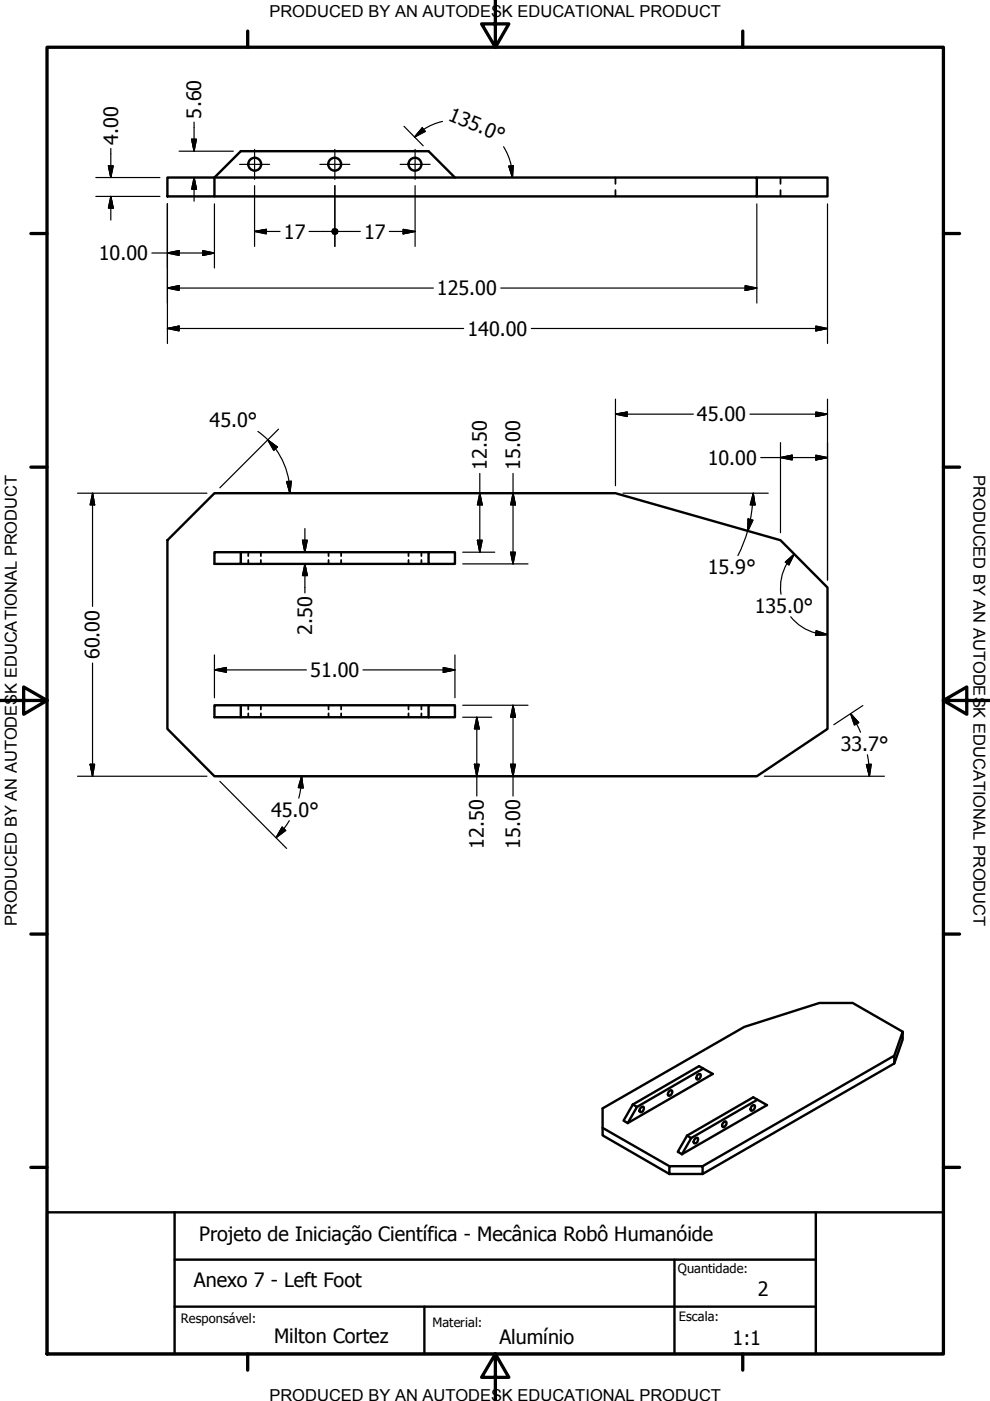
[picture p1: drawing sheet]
<svg xmlns="http://www.w3.org/2000/svg" width="210mm" height="297mm" viewBox="0 0 210 297" stroke-linecap="round" stroke-linejoin="round" font-family="sans-serif">
<!-- layer: Visible (ANSI) -->
<g fill="none" stroke="#000" stroke-width=".51">
<path d="M35.5 37.6h10v4h-10zM96.5 37.6l-5.6-5.5h-39.8l-5.6 5.5h115v4h-115M160.5 37.6h15v4h-15M45.5 117.1h5.6v2.5h-5.6zM45.5 104.6h85l35 9.9 10 10.1v29.9l-15 10.1h-115l-10-10.1v-40zM51.1 119.6h39.8M51.1 117.1h39.8M90.9 117.1h5.6v2.5h-5.6zM45.5 149.5h5.6v2.6h-5.6zM51.1 152.1h39.8M51.1 149.5h39.8M90.9 149.5h5.6v2.6h-5.6z"/>
<path d="M191.4 218.7l-10.6-6.1h-7.1l-15.9 5.1-30 17.3v5.7l14.1 8.2M127.8 239.1l14.1 8.2M134.2 234.2l14-8.2 2.9 1.7-18 10.4M134.2 234.2l.9 .5-2 3.4M134.2 234.2l-2 3.4 .9 .5M135.8 234.9l.5-.3a.67 .67 0 0 1 .1 .8 .67 .67 0 0 1-.8 .3v-.5zM141.9 231.4l.4-.3 .2 .2a.75 .75 0 0 1-.8 1v-.6zM147.8 228l.3-.2h.4a.71 .71 0 0 1-.1 .7 .71 .71 0 0 1-.7 .3zM149.1 226.6l-14 8.1M153.4 238l.4-.3a.67 .67 0 0 1 .1 .9 .67 .67 0 0 1-.7 .3v-.6zM159.3 234.6l.3-.2h.4a.78 .78 0 0 1-.8 1zM160.6 233.2l-14 8.1"/>
<path d="M189.6 223.8l1.8-5.1v1.7l-1.8 5.1M141.9 247.3h7.1v1.6h-7.1zM145.7 240.8l14-8.2 2.9 1.7-18 10.4M145.7 240.8l.9 .5-2 3.4M145.7 240.8l-2 3.4 .9 .5M147.3 241.5l.5-.3a.71 .71 0 0 1 .1 .8 .71 .71 0 0 1-.8 .4v-.6zM149 247.3l40.6-23.5v1.7l-40.6 23.4"/>
<circle cx="54" cy="34.8" r="1.37"/>
<circle cx="71" cy="34.8" r="1.37"/>
<circle cx="88" cy="34.8" r="1.37"/>
</g>
<!-- layer: Hidden (ANSI) -->
<g fill="none" stroke="#000" stroke-width=".38">
<path d="M130.5 37.6v1.4M165.5 37.6v1.4M130.5 40.3v1.3M165.5 40.3v1.3M52.6 117.1v.8M52.6 118.7v.9M55.3 117.1v.8M55.3 118.7v.9M69.7 117.1v.8M69.7 118.7v.9M72.3 117.1v.8M72.3 118.7v.9"/>
<path d="M86.6 117.1v.8M86.6 118.7v.9M89.3 117.1v.8M89.3 118.7v.9M52.6 149.5v.9M52.6 151.2v.9M55.3 149.5v.9M55.3 151.2v.9M69.7 149.5v.9M69.7 151.2v.9M72.3 149.5v.9M72.3 151.2v.9"/>
<path d="M86.6 149.5v.9M86.6 151.2v.9M89.3 149.5v.9M89.3 151.2v.9"/>
</g>
<!-- layer: Border (ANSI) -->
<g fill="none" stroke="#000" stroke-width=".7">
<path d="M10 10h190v277.1h-190zM52.5 6.6v3.4M105 0v10l-2.9-4.9h5.8l-2.9 4.9M157.5 6.6v3.4M6.5 49.5h3.5M200 49.5h3.5M6.5 99h3.5M200 99h3.5M0 148.5h10l-5-2.8v5.7l5-2.9M200 148.5l5 2.9v-5.7l-5 2.8h10M6.5 198h3.5M200 198h3.5"/>
<path d="M6.5 247.5h3.5M200 247.5h3.5M52.5 287.1v3.4M105 287.1l2.9 4.9h-5.8l2.9-4.9v9.9M157.5 287.1v3.4"/>
</g>
<!-- layer: Title (ANSI) -->
<path d="M10 257h190v30.1h-190zM37 257v30.1M173 257v30.1M37 277h136M37 267.1h136M90 277v10.1M143 267.1v20" fill="none" stroke="#000" stroke-width=".51"/>
<!-- layer: Dimension (ANSI) -->
<g fill="none" stroke="#000" stroke-width=".25">
<path d="M20.3 37.6h13.6M23 35.2h1l-.5 2.4zM23.5 31.5v6.1M38 32.1h11.5M40.6 29.5h1.1l-.6 2.6zM41.1 37.6l.6 2.5h-1.1zM41.1 25.9v6.2M41.1 37.6v5.1M54 39.4v12.8M71 39.4v12.8M85.7 26.8l4 4.1M88 39.4v12.8"/>
<path d="M89.5 27.1l.7 .8-2.3 1.2zM93.8 25.7l-2.3 .8a11.4 11.4 0 0 0-3.6 2.6M106.8 31.1l.8 1.7 .8 2.3M107.9 35.2l.9-.1-.2 2.5zM108.3 35.2l.3 2.4M20.3 41.6h13.6M23.5 41.6l.5 2.5h-1zM23.5 41.6v5.1M32.2 53.6h13.3M35.5 53.6l2.5-.5v1.1zM35.5 43.2v29.6M43 53.1l2.5 .5-2.5 .6z"/>
<path d="M45.5 43.2v13.6M54 49.1l2.5-.5v1zM54 49.1h5.4M65.5 49.1h4.9M71.6 49.1h4.8M82.5 49.1h5.5M85.5 48.6l2.5 .5-2.5 .5zM160.5 43.2v21M175.5 43.2v29.6M35.5 69.6l2.5-.5v1.1zM35.5 61.1l2.5-.5v1zM35.5 69.6h62.8"/>
<path d="M35.5 61.1h56.4M106.2 61.1h54.3M112.6 69.6h62.9M158 60.6l2.5 .5-2.5 .5zM173 69.1l2.5 .5-2.5 .6zM54.7 91.5l2.1 1.7M56.8 93.3l2 1.5-.8 .7zM56.8 93.3l1.6 1.9M58.4 95.1a16 16 0 0 1 2.9 7M59.1 91l-12.5 12.4M130.5 87.8l2.5-.4v.9zM130.5 87.8h16.5"/>
<path d="M130.5 84.6v18.4M159 87.8h16.5M161.3 97h14.2M165.5 97l2.5-.5v1zM165.5 93.8v19.2M173 87.4l2.5 .4-2.5 .5zM173 96.5l2.5 .5-2.5 .5zM175.5 84.6v38.4M16.4 104.6h27.5M19.6 104.6l.5 2.4h-1zM19.6 104.6v24M47.1 117.1h20.7"/>
<path d="M47.1 119.6h20.7M60.8 102.1l1-.1-.3 2.6zM61.3 102.1l.2 2.5M64.1 114.5h1.1l-.6 2.6zM64.6 119.6l.6 2.4h-1.1zM64.6 112.1v5M64.6 119.6v6.1M98.1 117.1h6.8M98.1 119.6h13.9M101.2 114.5h1l-.5 2.6zM101.7 104.6l.5 2.4h-1zM101.7 100.4v16.7"/>
<path d="M108.3 117.1h1l-.5 2.5zM108.8 104.6l.5 2.4h-1zM108.8 100.4v19.2M132.1 104.6h30.8M158.6 110l1 .3-1 2.3zM159.5 107l-.3 2.6-.6 3-1 2.6-1.1 2.6M159.7 104.6l.4 2.4h-1zM159.7 104.6l-.1 2.4M166.5 119.2l1.9-1.7-1.1 2.2zM168.4 117.5a10.1 10.1 0 0 0-2.8 8.5M45.5 138.9v9M96.5 138.9v9"/>
<path d="M167.6 130.8a10 10 0 0 0 5.4 3.4M173 134.2l2.5 .3M173 133.7l2.5 .8-2.6 .2zM19.6 140.6v24M45.5 142l2.5-.5v1zM45.5 142h19.5M77 142h19.5M94 141.5l2.5 .5-2.5 .5zM98.1 152.1h6.2M98.1 149.5h13.9M101.1 152.1l.5 2.4h-1zM101.1 152.1v16.7"/>
<path d="M108.8 149.5l.5 2.6h-1zM108.8 149.5v19.3M180.3 151.3l1.8 1.9-.9 .5zM180.3 151.3l2.2 4M182.9 149.6l-6.1 4.1M16.4 164.6h27.5M19.1 162h1l-.5 2.6zM46.6 165.7l14.2 14.2M59.8 175.4l.8 .7-2.1 1.5zM60.2 175.8l-1.7 1.8M61.3 174l-1.1 1.7M63.8 167l-.5 2.2"/>
<path d="M63.9 164.6l.4 2.5-1.1-.1zM63.9 164.6l-.1 2.5M100.6 162h1l-.5 2.6zM108.3 162h1l-.5 2.6zM162.1 164.6h25.4M183.7 162.1l1-.1-.4 2.6zM183.9 160l.3 2.1 .1 2.5"/>
</g>
<g fill="#000" stroke="#000" stroke-width=".25">
<path d="M23 35.2l.5 2.4zM23 35.2h1l-.5 2.4zM40.6 29.5l.5 2.6zM40.6 29.5h1.1l-.6 2.6zM89.5 27.1l-1.6 2zM89.5 27.1l.7 .8-2.3 1.2zM107.9 35.2l.7 2.4zM107.9 35.2l.9-.1-.2 2.5zM23.5 41.6l.5 2.5zM23.5 41.6l.5 2.5h-1zM35.5 53.6l2.5-.5zM35.5 53.6l2.5-.5v1.1z"/>
<path d="M41.1 37.6l.6 2.5zM41.1 37.6l.6 2.5h-1.1zM43 54.2l2.5-.6zM43 53.1l2.5 .5-2.5 .6zM54 49.1l2.5-.5zM54 49.1l2.5-.5v1zM71 48.5l.4 .1 .2 .5zM70.5 48.6l.5-.1 .6 .6zM70.5 48.6l1.1 .5h-1.2zM70.4 49.1h1.2l-1.1 .4zM70.5 49.5l1.1-.4-.6 .6zM71.6 49.1l-.2 .4-.4 .2z"/>
<path d="M71.6 49.1l-.2 .4zM85.5 49.6l2.5-.5zM85.5 48.6l2.5 .5-2.5 .5zM35.5 69.6l2.5-.5zM35.5 69.6l2.5-.5v1.1zM35.5 61.1l2.5-.5zM35.5 61.1l2.5-.5v1zM158 61.6l2.5-.5zM158 60.6l2.5 .5-2.5 .5zM173 70.2l2.5-.6zM173 69.1l2.5 .5-2.5 .6zM56.8 93.3l2 1.5z"/>
<path d="M56.8 93.3l2 1.5-.8 .7zM130.5 87.8l2.5-.4zM130.5 87.8l2.5-.4v.9zM165.5 97l2.5-.5zM165.5 97l2.5-.5v1zM173 88.3l2.5-.5zM173 87.4l2.5 .4-2.5 .5zM173 97.5l2.5-.5zM173 96.5l2.5 .5-2.5 .5zM19.6 104.6l.5 2.4zM19.6 104.6l.5 2.4h-1zM60.8 102.1l.7 2.5z"/>
<path d="M60.8 102.1l1-.1-.3 2.6zM64.1 114.5l.5 2.6zM64.1 114.5h1.1l-.6 2.6zM101.2 114.5l.5 2.6zM101.2 114.5h1l-.5 2.6zM101.7 104.6l.5 2.4zM101.7 104.6l.5 2.4h-1zM108.3 117.1l.5 2.5zM108.3 117.1h1l-.5 2.5zM108.8 104.6l.5 2.4zM108.8 104.6l.5 2.4h-1zM158.6 110v2.6z"/>
<path d="M158.6 110l1 .3-1 2.3zM159.7 104.6l.4 2.4zM159.7 104.6l.4 2.4h-1zM168.4 117.5l-1.1 2.2zM166.5 119.2l1.9-1.7-1.1 2.2zM64.6 119.6l.6 2.4zM64.6 119.6l.6 2.4h-1.1zM172.9 134.7l2.6-.2zM173 133.7l2.5 .8-2.6 .2zM45.5 142l2.5-.5zM45.5 142l2.5-.5v1zM94 142.5l2.5-.5z"/>
<path d="M94 141.5l2.5 .5-2.5 .5zM101.1 152.1l.5 2.4zM101.1 152.1l.5 2.4h-1zM108.8 149.5l.5 2.6zM108.8 149.5l.5 2.6h-1zM180.3 151.3l1.8 1.9zM180.3 151.3l1.8 1.9-.9 .5zM19.1 162l.5 2.6zM19.1 162h1l-.5 2.6zM59.8 175.4l-1.3 2.2zM59.8 175.4l.8 .7-2.1 1.5zM63.9 164.6l.4 2.5z"/>
<path d="M63.9 164.6l.4 2.5-1.1-.1zM100.6 162l.5 2.6zM100.6 162h1l-.5 2.6zM108.3 162l.5 2.6zM108.3 162h1l-.5 2.6zM183.7 162.1l.6 2.5zM183.7 162.1l1-.1-.4 2.6z"/>
</g>
<!-- layer: Center Mark (ANSI) -->
<path d="M50.8 34.8h6.3M54 31.7v6.3M67.8 34.8h6.4M71 31.7v6.3M84.8 34.8h6.4M88 31.7v6.3" fill="none" stroke="#000" stroke-width=".25"/>
<g font-size="4.2">
<text x="42.7" y="25.1" transform="rotate(-90 42.7 25.1)">5.60</text>
<text x="94.8" y="25.4" transform="rotate(23 94.8 25.4)">135.0°</text>
<text x="25" y="30.7" transform="rotate(-90 25 30.7)">4.00</text>
<text x="60.2" y="50.6">17</text>
<text x="77.2" y="50.6">17</text>
<text x="21" y="55.2">10.00</text>
<text x="92.6" y="62.6">125.00</text>
<text x="99.1" y="71.2">140.00</text>
<text x="147.8" y="89.3">45.00</text>
<text x="44.4" y="90.6">45.0°</text>
<text x="103.3" y="99.6" transform="rotate(-90 103.3 99.6)">12.50</text>
<text x="110.3" y="99.6" transform="rotate(-90 110.3 99.6)">15.00</text>
<text x="150.1" y="98.5">10.00</text>
<text x="150.1" y="121.7">15.9°</text>
<text x="160" y="129.9">135.0°</text>
<text x="66.2" y="134.6" transform="rotate(-90 66.2 134.6)">2.50</text>
<text x="21.1" y="139.7" transform="rotate(-90 21.1 139.7)">60.00</text>
<text x="65.8" y="143.6">51.00</text>
<text x="178.2" y="159.2">33.7°</text>
<text x="57.5" y="173.2">45.0°</text>
<text x="102.6" y="180" transform="rotate(-90 102.6 180)">12.50</text>
<text x="110.3" y="180" transform="rotate(-90 110.3 180)">15.00</text>
<text x="42.2" y="263.1">Projeto de Iniciação Científica - Mecânica Robô Humanóide</text>
<text x="41.1" y="272.8">Anexo 7 - Left Foot</text>
<text x="160.7" y="274.7">2</text>
<text x="58.1" y="284.8">Milton Cortez</text>
<text x="105.9" y="285">Alumínio</text>
<text x="155.3" y="285.1">1:1</text>
</g>
<g font-size="3.5">
<text x="57.1" y="3.6">PRODUCED BY AN AUTODESK EDUCATIONAL PRODUCT</text>
<text x="206.4" y="100.7" transform="rotate(90 206.4 100.7)">PRODUCED BY AN AUTODESK EDUCATIONAL PRODUCT</text>
<text x="3.6" y="196.4" transform="rotate(-90 3.6 196.4)">PRODUCED BY AN AUTODESK EDUCATIONAL PRODUCT</text>
<text x="57.1" y="297">PRODUCED BY AN AUTODESK EDUCATIONAL PRODUCT</text>
</g>
<g font-size="2.7">
<text x="143.7" y="269.9">Quantidade:</text>
<text x="38.4" y="280.6">Responsável:</text>
<text x="91.7" y="281.3">Material:</text>
<text x="144" y="280">Escala:</text>
</g>
</svg>
